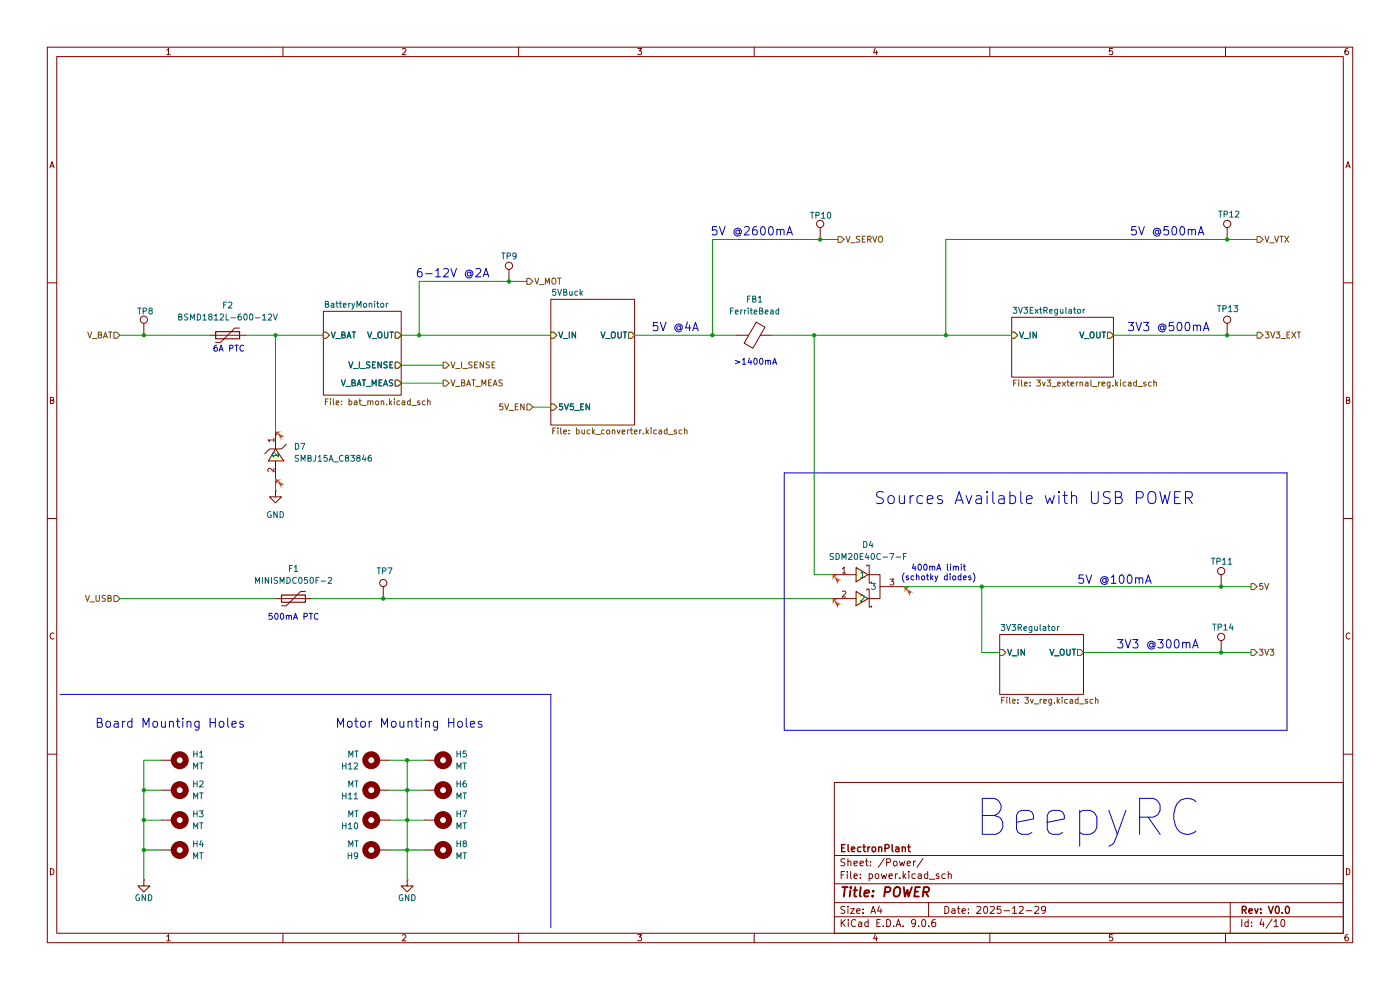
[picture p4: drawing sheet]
(kicad_sch
 (version 20250114)
 (generator "eeschema")
 (generator_version "9.0")
 (paper "A4")
 (title_block
  (title "POWER")
  (date "2025-12-29")
  (rev "V0.0")
  (company "ElectronPlant"))
 (lib_symbols
  (symbol "beepyRc_symbols:FerriteBead"
   (pin_numbers (hide yes))
   (pin_names
    (offset 0)) (exclude_from_sim no) (in_bom yes) (on_board yes)
   (property "Reference" "FB" (at -3.81 0.635 90) (effects (font (size 1.27 1.27))))
   (property "Value" "FerriteBead" (at 3.81 0 90) (effects (font (size 1.27 1.27))))
   (property "Footprint" "" (at -1.778 0 90) (effects (font (size 1.27 1.27)) (hide yes)))
   (property "Datasheet" "~" (at 0 0 0) (effects (font (size 1.27 1.27)) (hide yes)))
   (property "Description" "Ferrite bead" (at 0 0 0) (effects (font (size 1.27 1.27)) (hide yes)))
   (symbol "FerriteBead_0_1"
    (polyline (pts (xy -2.7686 0.4064) (xy -1.7018 2.2606) (xy 2.7686 -0.3048) (xy 1.6764 -2.159) (xy -2.7686 0.4064)) (stroke (width 0) (type default)) (fill (type none)))
    (polyline (pts (xy 0 1.27) (xy 0 1.2954)) (stroke (width 0) (type default)) (fill (type none)))
    (polyline (pts (xy 0 -1.27) (xy 0 -1.2192)) (stroke (width 0) (type default)) (fill (type none))))
   (symbol "FerriteBead_1_1"
    (pin passive line (at 0 3.81 270) (length 2.54) (name "~" (effects (font (size 1.27 1.27)))) (number "1" (effects (font (size 1.27 1.27)))))
    (pin passive line (at 0 -3.81 90) (length 2.54) (name "~" (effects (font (size 1.27 1.27)))) (number "2" (effects (font (size 1.27 1.27))))))
   (embedded_fonts no))
  (symbol "beepyRc_symbols:GND"
   (power)
   (pin_numbers (hide yes))
   (pin_names
    (offset 0) (hide yes)) (exclude_from_sim no) (in_bom yes) (on_board yes)
   (property "Reference" "#PWR" (at 0 -6.35 0) (effects (font (size 1.27 1.27)) (hide yes)))
   (property "Value" "GND" (at 0 -3.81 0) (effects (font (size 1.27 1.27))))
   (property "Footprint" "" (at 0 0 0) (effects (font (size 1.27 1.27)) (hide yes)))
   (property "Datasheet" "" (at 0 0 0) (effects (font (size 1.27 1.27)) (hide yes)))
   (property "Description" "Power symbol creates a global label with name \"GND\" , ground" (at 0 0 0) (effects (font (size 1.27 1.27)) (hide yes)))
   (symbol "GND_0_1"
    (polyline (pts (xy 0 0) (xy 0 -1.27) (xy 1.27 -1.27) (xy 0 -2.54) (xy -1.27 -1.27) (xy 0 -1.27)) (stroke (width 0) (type default)) (fill (type none))))
   (symbol "GND_1_1"
    (pin power_in line (at 0 0 270) (length 0) (name "~" (effects (font (size 1.27 1.27)))) (number "1" (effects (font (size 1.27 1.27))))))
   (embedded_fonts no))
  (symbol "beepyRc_symbols:MountingHole_Pad"
   (pin_numbers (hide yes))
   (pin_names
    (offset 1.016) (hide yes)) (exclude_from_sim no) (in_bom no) (on_board yes)
   (property "Reference" "H" (at 0 6.35 0) (effects (font (size 1.27 1.27))))
   (property "Value" "MountingHole_Pad" (at 0 4.445 0) (effects (font (size 1.27 1.27))))
   (property "Footprint" "" (at 0 0 0) (effects (font (size 1.27 1.27)) (hide yes)))
   (property "Datasheet" "~" (at 0 0 0) (effects (font (size 1.27 1.27)) (hide yes)))
   (property "Description" "Mounting Hole with connection" (at 0 0 0) (effects (font (size 1.27 1.27)) (hide yes)))
   (symbol "MountingHole_Pad_0_1"
    (circle (center 0 1.27) (radius 1.27) (stroke (width 1.27) (type default)) (fill (type none))))
   (symbol "MountingHole_Pad_1_1"
    (pin input line (at 0 -2.54 90) (length 2.54) (name "1" (effects (font (size 1.27 1.27)))) (number "1" (effects (font (size 1.27 1.27))))))
   (embedded_fonts no))
  (symbol "beepyRc_symbols:Polyfuse"
   (pin_numbers (hide yes))
   (pin_names
    (offset 0)) (exclude_from_sim no) (in_bom yes) (on_board yes)
   (property "Reference" "F" (at -2.54 0 90) (effects (font (size 1.27 1.27))))
   (property "Value" "Polyfuse" (at 2.54 0 90) (effects (font (size 1.27 1.27))))
   (property "Footprint" "" (at 1.27 -5.08 0) (effects (font (size 1.27 1.27)) (justify left) (hide yes)))
   (property "Datasheet" "~" (at 0 0 0) (effects (font (size 1.27 1.27)) (hide yes)))
   (property "Description" "Resettable fuse, polymeric positive temperature coefficient" (at 0 0 0) (effects (font (size 1.27 1.27)) (hide yes)))
   (symbol "Polyfuse_0_1"
    (polyline (pts (xy -1.524 2.54) (xy -1.524 1.524) (xy 1.524 -1.524) (xy 1.524 -2.54)) (stroke (width 0) (type default)) (fill (type none)))
    (rectangle (start -0.762 2.54) (end 0.762 -2.54) (stroke (width 0.254) (type default)) (fill (type none)))
    (polyline (pts (xy 0 2.54) (xy 0 -2.54)) (stroke (width 0) (type default)) (fill (type none))))
   (symbol "Polyfuse_1_1"
    (pin passive line (at 0 3.81 270) (length 1.27) (name "~" (effects (font (size 1.27 1.27)))) (number "1" (effects (font (size 1.27 1.27)))))
    (pin passive line (at 0 -3.81 90) (length 1.27) (name "~" (effects (font (size 1.27 1.27)))) (number "2" (effects (font (size 1.27 1.27))))))
   (embedded_fonts no))
  (symbol "beepyRc_symbols:SDM20E40C-7-F" (exclude_from_sim no) (in_bom yes) (on_board yes)
   (property "Reference" "D" (at 0 7.62 0) (effects (font (size 1.27 1.27))))
   (property "Value" "SDM20E40C-7-F" (at 0 -7.62 0) (effects (font (size 1.27 1.27))))
   (property "Footprint" "lscs:SOT-23-3_L2.9-W1.6-P1.90-LS2.8-BR" (at 0 -10.16 0) (effects (font (size 1.27 1.27)) (hide yes)))
   (property "Datasheet" "https://lcsc.com/product-detail/Schottky-Barrier-Diodes-SBD_DIODES_SDM20E40C-7-F_SDM20E40C-7-F_C139437.html" (at 0 -12.7 0) (effects (font (size 1.27 1.27)) (hide yes)))
   (property "Description" "" (at 0 0 0) (effects (font (size 1.27 1.27)) (hide yes)))
   (property "LCSC Part" "C139437" (at 0 -15.24 0) (effects (font (size 1.27 1.27)) (hide yes)))
   (symbol "SDM20E40C-7-F_0_1"
    (polyline (pts (xy -0.76 4.06) (xy -0.76 4.32) (xy -0.25 4.32) (xy -0.25 0.51) (xy 0.25 0.51) (xy 0.25 0.76)) (stroke (width 0) (type default)) (fill (type none)))
    (polyline (pts (xy -0.76 -1.02) (xy -0.76 -0.76) (xy -0.25 -0.76) (xy -0.25 -4.57) (xy 0.25 -4.57) (xy 0.25 -4.32)) (stroke (width 0) (type default)) (fill (type none)))
    (polyline (pts (xy 0 -2.54) (xy -2.54 -2.54) (xy -2.54 2.54) (xy 0 2.54)) (stroke (width 0) (type default)) (fill (type none)))
    (polyline (pts (xy 2.54 4.06) (xy 0 2.54) (xy 2.54 1.02) (xy 2.54 4.06)) (stroke (width 0) (type default)) (fill (type background)))
    (polyline (pts (xy 2.54 -1.02) (xy 0 -2.54) (xy 2.54 -4.06) (xy 2.54 -1.02)) (stroke (width 0) (type default)) (fill (type background)))
    (pin unspecified line (at -7.62 0 0) (length 5.08) (name "3" (effects (font (size 1.27 1.27)))) (number "3" (effects (font (size 1.27 1.27)))))
    (pin unspecified line (at 7.62 2.54 180) (length 5.08) (name "2" (effects (font (size 1.27 1.27)))) (number "2" (effects (font (size 1.27 1.27)))))
    (pin unspecified line (at 7.62 -2.54 180) (length 5.08) (name "1" (effects (font (size 1.27 1.27)))) (number "1" (effects (font (size 1.27 1.27))))))
   (embedded_fonts no))
  (symbol "beepyRc_symbols:SMBJ15A_C83846" (exclude_from_sim no) (in_bom yes) (on_board yes)
   (property "Reference" "D" (at 0 5.08 0) (effects (font (size 1.27 1.27))))
   (property "Value" "SMBJ15A_C83846" (at 0 -5.08 0) (effects (font (size 1.27 1.27))))
   (property "Footprint" "lscs:SMB_L4.6-W3.6-LS5.3-RD" (at 0 -7.62 0) (effects (font (size 1.27 1.27)) (hide yes)))
   (property "Datasheet" "https://lcsc.com/product-detail/Others_Littelfuse_SMBJ15A_Littelfuse-SMBJ15A_C83846.html" (at 0 -10.16 0) (effects (font (size 1.27 1.27)) (hide yes)))
   (property "Description" "" (at 0 0 0) (effects (font (size 1.27 1.27)) (hide yes)))
   (property "LCSC Part" "C83846" (at 0 -12.7 0) (effects (font (size 1.27 1.27)) (hide yes)))
   (symbol "SMBJ15A_C83846_0_1"
    (polyline (pts (xy -2.29 2.29) (xy -1.27 1.27) (xy -1.27 -1.27) (xy -0.25 -2.29)) (stroke (width 0) (type default)) (fill (type none)))
    (polyline (pts (xy 1.27 -1.52) (xy -1.27 0) (xy 1.27 1.78) (xy 1.27 -1.52)) (stroke (width 0) (type default)) (fill (type background)))
    (pin unspecified line (at -5.08 0 0) (length 3.81) (name "1" (effects (font (size 1.27 1.27)))) (number "1" (effects (font (size 1.27 1.27)))))
    (pin unspecified line (at 5.08 0 180) (length 3.81) (name "2" (effects (font (size 1.27 1.27)))) (number "2" (effects (font (size 1.27 1.27))))))
   (embedded_fonts no))
  (symbol "beepyRc_symbols:TestPoint"
   (pin_numbers (hide yes))
   (pin_names
    (offset 0.762) (hide yes)) (exclude_from_sim no) (in_bom yes) (on_board yes)
   (property "Reference" "TP" (at 0 6.858 0) (effects (font (size 1.27 1.27))))
   (property "Value" "TestPoint" (at 0 5.08 0) (effects (font (size 1.27 1.27))))
   (property "Footprint" "" (at 5.08 0 0) (effects (font (size 1.27 1.27)) (hide yes)))
   (property "Datasheet" "~" (at 5.08 0 0) (effects (font (size 1.27 1.27)) (hide yes)))
   (property "Description" "test point" (at 0 0 0) (effects (font (size 1.27 1.27)) (hide yes)))
   (symbol "TestPoint_0_1"
    (circle (center 0 3.302) (radius 0.762) (stroke (width 0) (type default)) (fill (type none))))
   (symbol "TestPoint_1_1"
    (pin passive line (at 0 0 90) (length 2.54) (name "1" (effects (font (size 1.27 1.27)))) (number "1" (effects (font (size 1.27 1.27))))))
   (embedded_fonts no)))
 (text "400mA limit\n(schotky diodes)"
  (exclude_from_sim no)
  (at 199.136 121.666 0)
  (effects (font (size 1.27 1.27))))
 (text "6A PTC"
  (exclude_from_sim no)
  (at 48.514 74.168 0)
  (effects (font (size 1.27 1.27))))
 (text "5V @2600mA"
  (exclude_from_sim no)
  (at 159.512 49.276 0)
  (effects (font (size 1.778 1.778))))
 (text "3V3 @500mA"
  (exclude_from_sim no)
  (at 247.904 69.596 0)
  (effects (font (size 1.778 1.778))))
 (text "Sources Available with USB POWER"
  (exclude_from_sim no)
  (at 219.456 105.918 0)
  (effects (font (size 2.54 2.54))))
 (text "5V @100mA"
  (exclude_from_sim no)
  (at 236.474 123.19 0)
  (effects (font (size 1.778 1.778))))
 (text "3V3 @300mA"
  (exclude_from_sim no)
  (at 245.618 136.906 0)
  (effects (font (size 1.778 1.778))))
 (text "500mA PTC"
  (exclude_from_sim no)
  (at 62.23 131.064 0)
  (effects (font (size 1.27 1.27))))
 (text "5V @4A"
  (exclude_from_sim no)
  (at 143.256 69.596 0)
  (effects (font (size 1.778 1.778))))
 (text "Motor Mounting Holes"
  (exclude_from_sim no)
  (at 86.868 153.67 0)
  (effects (font (size 1.905 1.905))))
 (text "6-12V @2A"
  (exclude_from_sim no)
  (at 96.012 58.166 0)
  (effects (font (size 1.778 1.778))))
 (text ">1400mA"
  (exclude_from_sim no)
  (at 160.274 76.962 0)
  (effects (font (size 1.27 1.27))))
 (text "BeepyRC"
  (exclude_from_sim no)
  (at 230.886 173.736 0)
  (effects (font (size 7.62 7.62))))
 (text "Board Mounting Holes"
  (exclude_from_sim no)
  (at 36.068 153.67 0)
  (effects (font (size 1.905 1.905))))
 (text "5V @500mA"
  (exclude_from_sim no)
  (at 247.65 49.276 0)
  (effects (font (size 1.778 1.778))))
 (junction
  (at 86.36 161.29)
  (diameter 0)
  (color 0 0 0 0))
 (junction
  (at 259.08 124.46)
  (diameter 0)
  (color 0 0 0 0))
 (junction
  (at 30.48 180.34)
  (diameter 0)
  (color 0 0 0 0))
 (junction
  (at 58.42 71.12)
  (diameter 0)
  (color 0 0 0 0))
 (junction
  (at 260.35 71.12)
  (diameter 0)
  (color 0 0 0 0))
 (junction
  (at 30.48 173.99)
  (diameter 0)
  (color 0 0 0 0))
 (junction
  (at 86.36 167.64)
  (diameter 0)
  (color 0 0 0 0))
 (junction
  (at 30.48 167.64)
  (diameter 0)
  (color 0 0 0 0))
 (junction
  (at 151.13 71.12)
  (diameter 0)
  (color 0 0 0 0))
 (junction
  (at 173.99 50.8)
  (diameter 0)
  (color 0 0 0 0))
 (junction
  (at 107.95 59.69)
  (diameter 0)
  (color 0 0 0 0))
 (junction
  (at 81.28 127)
  (diameter 0)
  (color 0 0 0 0))
 (junction
  (at 86.36 180.34)
  (diameter 0)
  (color 0 0 0 0))
 (junction
  (at 88.9 71.12)
  (diameter 0)
  (color 0 0 0 0))
 (junction
  (at 208.28 124.46)
  (diameter 0)
  (color 0 0 0 0))
 (junction
  (at 260.35 50.8)
  (diameter 0)
  (color 0 0 0 0))
 (junction
  (at 259.08 138.43)
  (diameter 0)
  (color 0 0 0 0))
 (junction
  (at 30.48 71.12)
  (diameter 0)
  (color 0 0 0 0))
 (junction
  (at 200.66 71.12)
  (diameter 0)
  (color 0 0 0 0))
 (junction
  (at 172.72 71.12)
  (diameter 0)
  (color 0 0 0 0))
 (junction
  (at 86.36 173.99)
  (diameter 0)
  (color 0 0 0 0))
 (wire
  (pts (xy 86.36 161.29) (xy 86.36 167.64))
  (stroke (width 0) (type default)))
 (wire
  (pts (xy 30.48 167.64) (xy 34.29 167.64))
  (stroke (width 0) (type default)))
 (wire
  (pts (xy 88.9 59.69) (xy 88.9 71.12))
  (stroke (width 0) (type default)))
 (wire
  (pts (xy 113.03 86.36) (xy 116.84 86.36))
  (stroke (width 0) (type default)))
 (wire
  (pts (xy 66.04 127) (xy 81.28 127))
  (stroke (width 0) (type default)))
 (wire
  (pts (xy 82.55 167.64) (xy 86.36 167.64))
  (stroke (width 0) (type default)))
 (polyline
  (pts (xy 166.37 100.33) (xy 166.37 154.94))
  (stroke (width 0) (type default)))
 (wire
  (pts (xy 82.55 180.34) (xy 86.36 180.34))
  (stroke (width 0) (type default)))
 (wire
  (pts (xy 25.4 71.12) (xy 30.48 71.12))
  (stroke (width 0) (type default)))
 (wire
  (pts (xy 172.72 121.92) (xy 172.72 71.12))
  (stroke (width 0) (type default)))
 (wire
  (pts (xy 260.35 50.8) (xy 266.7 50.8))
  (stroke (width 0) (type default)))
 (wire
  (pts (xy 90.17 161.29) (xy 86.36 161.29))
  (stroke (width 0) (type default)))
 (wire
  (pts (xy 259.08 138.43) (xy 265.43 138.43))
  (stroke (width 0) (type default)))
 (wire
  (pts (xy 86.36 180.34) (xy 90.17 180.34))
  (stroke (width 0) (type default)))
 (wire
  (pts (xy 88.9 59.69) (xy 107.95 59.69))
  (stroke (width 0) (type default)))
 (wire
  (pts (xy 58.42 71.12) (xy 68.58 71.12))
  (stroke (width 0) (type default)))
 (wire
  (pts (xy 82.55 173.99) (xy 86.36 173.99))
  (stroke (width 0) (type default)))
 (wire
  (pts (xy 88.9 71.12) (xy 116.84 71.12))
  (stroke (width 0) (type default)))
 (polyline
  (pts (xy 12.7 147.32) (xy 116.84 147.32))
  (stroke (width 0) (type default)))
 (wire
  (pts (xy 172.72 121.92) (xy 176.53 121.92))
  (stroke (width 0) (type default)))
 (wire
  (pts (xy 208.28 124.46) (xy 208.28 138.43))
  (stroke (width 0) (type default)))
 (wire
  (pts (xy 85.09 81.28) (xy 93.98 81.28))
  (stroke (width 0) (type default)))
 (wire
  (pts (xy 200.66 50.8) (xy 260.35 50.8))
  (stroke (width 0) (type default)))
 (wire
  (pts (xy 229.87 138.43) (xy 259.08 138.43))
  (stroke (width 0) (type default)))
 (wire
  (pts (xy 86.36 173.99) (xy 86.36 180.34))
  (stroke (width 0) (type default)))
 (wire
  (pts (xy 151.13 50.8) (xy 151.13 71.12))
  (stroke (width 0) (type default)))
 (wire
  (pts (xy 208.28 124.46) (xy 259.08 124.46))
  (stroke (width 0) (type default)))
 (wire
  (pts (xy 86.36 167.64) (xy 90.17 167.64))
  (stroke (width 0) (type default)))
 (polyline
  (pts (xy 166.37 100.33) (xy 273.05 100.33))
  (stroke (width 0) (type default)))
 (wire
  (pts (xy 30.48 161.29) (xy 30.48 167.64))
  (stroke (width 0) (type default)))
 (wire
  (pts (xy 134.62 71.12) (xy 151.13 71.12))
  (stroke (width 0) (type default)))
 (wire
  (pts (xy 260.35 71.12) (xy 266.7 71.12))
  (stroke (width 0) (type default)))
 (wire
  (pts (xy 86.36 167.64) (xy 86.36 173.99))
  (stroke (width 0) (type default)))
 (wire
  (pts (xy 236.22 71.12) (xy 260.35 71.12))
  (stroke (width 0) (type default)))
 (wire
  (pts (xy 30.48 180.34) (xy 34.29 180.34))
  (stroke (width 0) (type default)))
 (wire
  (pts (xy 30.48 173.99) (xy 30.48 180.34))
  (stroke (width 0) (type default)))
 (wire
  (pts (xy 151.13 71.12) (xy 156.21 71.12))
  (stroke (width 0) (type default)))
 (wire
  (pts (xy 30.48 180.34) (xy 30.48 186.69))
  (stroke (width 0) (type default)))
 (polyline
  (pts (xy 116.84 147.32) (xy 116.84 196.85))
  (stroke (width 0) (type default)))
 (wire
  (pts (xy 200.66 71.12) (xy 200.66 50.8))
  (stroke (width 0) (type default)))
 (wire
  (pts (xy 30.48 173.99) (xy 34.29 173.99))
  (stroke (width 0) (type default)))
 (wire
  (pts (xy 81.28 127) (xy 176.53 127))
  (stroke (width 0) (type default)))
 (polyline
  (pts (xy 273.05 100.33) (xy 273.05 154.94))
  (stroke (width 0) (type default)))
 (wire
  (pts (xy 86.36 180.34) (xy 86.36 186.69))
  (stroke (width 0) (type default)))
 (wire
  (pts (xy 82.55 161.29) (xy 86.36 161.29))
  (stroke (width 0) (type default)))
 (wire
  (pts (xy 259.08 124.46) (xy 265.43 124.46))
  (stroke (width 0) (type default)))
 (wire
  (pts (xy 52.07 71.12) (xy 58.42 71.12))
  (stroke (width 0) (type default)))
 (wire
  (pts (xy 208.28 138.43) (xy 212.09 138.43))
  (stroke (width 0) (type default)))
 (wire
  (pts (xy 151.13 50.8) (xy 173.99 50.8))
  (stroke (width 0) (type default)))
 (wire
  (pts (xy 30.48 167.64) (xy 30.48 173.99))
  (stroke (width 0) (type default)))
 (wire
  (pts (xy 85.09 71.12) (xy 88.9 71.12))
  (stroke (width 0) (type default)))
 (wire
  (pts (xy 172.72 71.12) (xy 200.66 71.12))
  (stroke (width 0) (type default)))
 (polyline
  (pts (xy 273.05 154.94) (xy 166.37 154.94))
  (stroke (width 0) (type default)))
 (wire
  (pts (xy 25.4 127) (xy 58.42 127))
  (stroke (width 0) (type default)))
 (wire
  (pts (xy 163.83 71.12) (xy 172.72 71.12))
  (stroke (width 0) (type default)))
 (wire
  (pts (xy 107.95 59.69) (xy 111.76 59.69))
  (stroke (width 0) (type default)))
 (wire
  (pts (xy 30.48 71.12) (xy 44.45 71.12))
  (stroke (width 0) (type default)))
 (wire
  (pts (xy 85.09 77.47) (xy 93.98 77.47))
  (stroke (width 0) (type default)))
 (wire
  (pts (xy 58.42 71.12) (xy 58.42 91.44))
  (stroke (width 0) (type default)))
 (wire
  (pts (xy 86.36 173.99) (xy 90.17 173.99))
  (stroke (width 0) (type default)))
 (wire
  (pts (xy 34.29 161.29) (xy 30.48 161.29))
  (stroke (width 0) (type default)))
 (wire
  (pts (xy 58.42 101.6) (xy 58.42 104.14))
  (stroke (width 0) (type default)))
 (wire
  (pts (xy 173.99 50.8) (xy 177.8 50.8))
  (stroke (width 0) (type default)))
 (wire
  (pts (xy 200.66 71.12) (xy 214.63 71.12))
  (stroke (width 0) (type default)))
 (wire
  (pts (xy 191.77 124.46) (xy 208.28 124.46))
  (stroke (width 0) (type default)))
 (hierarchical_label "V_I_SENSE"
  (shape output)
  (at 93.98 77.47 0)
  (effects (font (size 1.27 1.27)) (justify left)))
 (hierarchical_label "V_BAT_MEAS"
  (shape output)
  (at 93.98 81.28 0)
  (effects (font (size 1.27 1.27)) (justify left)))
 (hierarchical_label "3V3"
  (shape output)
  (at 265.43 138.43 0)
  (effects (font (size 1.27 1.27)) (justify left)))
 (hierarchical_label "V_BAT"
  (shape input)
  (at 25.4 71.12 180)
  (effects (font (size 1.27 1.27)) (justify right)))
 (hierarchical_label "3V3_EXT"
  (shape output)
  (at 266.7 71.12 0)
  (effects (font (size 1.27 1.27)) (justify left)))
 (hierarchical_label "V_MOT"
  (shape output)
  (at 111.76 59.69 0)
  (effects (font (size 1.27 1.27)) (justify left)))
 (hierarchical_label "V_VTX"
  (shape output)
  (at 266.7 50.8 0)
  (effects (font (size 1.27 1.27)) (justify left)))
 (hierarchical_label "5V"
  (shape output)
  (at 265.43 124.46 0)
  (effects (font (size 1.27 1.27)) (justify left)))
 (hierarchical_label "5V_EN"
  (shape input)
  (at 113.03 86.36 180)
  (effects (font (size 1.27 1.27)) (justify right)))
 (hierarchical_label "V_USB"
  (shape input)
  (at 25.4 127 180)
  (effects (font (size 1.27 1.27)) (justify right)))
 (hierarchical_label "V_SERVO"
  (shape output)
  (at 177.8 50.8 0)
  (effects (font (size 1.27 1.27)) (justify left)))
 (symbol
  (lib_id "beepyRc_symbols:GND")
  (at 58.42 104.14 0)
  (unit 1)
  (exclude_from_sim no)
  (in_bom yes)
  (on_board yes)
  (dnp no)
  (fields_autoplaced yes)
  (property "Reference" "#PWR076" (at 58.42 110.49 0) (effects (font (size 1.27 1.27)) (hide yes)))
  (property "Value" "GND" (at 58.42 109.22 0) (effects (font (size 1.27 1.27))))
  (property "Footprint" "" (at 58.42 104.14 0) (effects (font (size 1.27 1.27)) (hide yes)))
  (property "Datasheet" "" (at 58.42 104.14 0) (effects (font (size 1.27 1.27)) (hide yes)))
  (property "Description" "Power symbol creates a global label with name \"GND\" , ground" (at 58.42 104.14 0) (effects (font (size 1.27 1.27)) (hide yes)))
  (pin "1"))
 (symbol
  (lib_id "beepyRc_symbols:TestPoint")
  (at 30.48 71.12 0)
  (unit 1)
  (exclude_from_sim no)
  (in_bom yes)
  (on_board yes)
  (dnp no)
  (property "Reference" "TP8" (at 28.956 66.04 0) (effects (font (size 1.27 1.27)) (justify left)))
  (property "Value" "TestPoint" (at 33.02 69.0879 0) (effects (font (size 1.27 1.27)) (justify left) (hide yes)))
  (property "Footprint" "TestPoint:TestPoint_Pad_D1.0mm" (at 35.56 71.12 0) (effects (font (size 1.27 1.27)) (hide yes)))
  (property "Datasheet" "~" (at 35.56 71.12 0) (effects (font (size 1.27 1.27)) (hide yes)))
  (property "Description" "test point" (at 30.48 71.12 0) (effects (font (size 1.27 1.27)) (hide yes)))
  (property "Sim.Device" "" (at 30.48 71.12 0) (effects (font (size 1.27 1.27)) (hide yes)))
  (property "Sim.Type" "" (at 30.48 71.12 0) (effects (font (size 1.27 1.27)) (hide yes)))
  (pin "1"))
 (symbol
  (lib_id "beepyRc_symbols:MountingHole_Pad")
  (at 80.01 173.99 90)
  (unit 1)
  (exclude_from_sim no)
  (in_bom no)
  (on_board yes)
  (dnp no)
  (fields_autoplaced yes)
  (property "Reference" "H10" (at 76.2 175.2601 90) (effects (font (size 1.27 1.27)) (justify left)))
  (property "Value" "MT" (at 76.2 172.7201 90) (effects (font (size 1.27 1.27)) (justify left)))
  (property "Footprint" "MountingHole:MountingHole_3mm_Pad_TopBottom" (at 80.01 173.99 0) (effects (font (size 1.27 1.27)) (hide yes)))
  (property "Datasheet" "~" (at 80.01 173.99 0) (effects (font (size 1.27 1.27)) (hide yes)))
  (property "Description" "Mounting Hole with connection" (at 80.01 173.99 0) (effects (font (size 1.27 1.27)) (hide yes)))
  (property "Sim.Device" "" (at 80.01 173.99 90) (effects (font (size 1.27 1.27)) (hide yes)))
  (property "Sim.Type" "" (at 80.01 173.99 90) (effects (font (size 1.27 1.27)) (hide yes)))
  (pin "1"))
 (symbol
  (lib_id "beepyRc_symbols:TestPoint")
  (at 260.35 71.12 0)
  (unit 1)
  (exclude_from_sim no)
  (in_bom yes)
  (on_board yes)
  (dnp no)
  (property "Reference" "TP13" (at 258.064 65.532 0) (effects (font (size 1.27 1.27)) (justify left)))
  (property "Value" "TestPoint" (at 262.89 69.0879 0) (effects (font (size 1.27 1.27)) (justify left) (hide yes)))
  (property "Footprint" "TestPoint:TestPoint_Pad_D1.0mm" (at 265.43 71.12 0) (effects (font (size 1.27 1.27)) (hide yes)))
  (property "Datasheet" "~" (at 265.43 71.12 0) (effects (font (size 1.27 1.27)) (hide yes)))
  (property "Description" "test point" (at 260.35 71.12 0) (effects (font (size 1.27 1.27)) (hide yes)))
  (property "Sim.Device" "" (at 260.35 71.12 0) (effects (font (size 1.27 1.27)) (hide yes)))
  (property "Sim.Type" "" (at 260.35 71.12 0) (effects (font (size 1.27 1.27)) (hide yes)))
  (pin "1"))
 (symbol
  (lib_id "beepyRc_symbols:SDM20E40C-7-F")
  (at 184.15 124.46 180)
  (unit 1)
  (exclude_from_sim no)
  (in_bom yes)
  (on_board yes)
  (dnp no)
  (fields_autoplaced yes)
  (property "Reference" "D4" (at 184.15 115.57 0) (effects (font (size 1.27 1.27))))
  (property "Value" "SDM20E40C-7-F" (at 184.15 118.11 0) (effects (font (size 1.27 1.27))))
  (property "Footprint" "lscs:SOT-23-3_L2.9-W1.6-P1.90-LS2.8-BR" (at 184.15 114.3 0) (effects (font (size 1.27 1.27)) (hide yes)))
  (property "Datasheet" "https://lcsc.com/product-detail/Schottky-Barrier-Diodes-SBD_DIODES_SDM20E40C-7-F_SDM20E40C-7-F_C139437.html" (at 184.15 111.76 0) (effects (font (size 1.27 1.27)) (hide yes)))
  (property "Description" "" (at 184.15 124.46 0) (effects (font (size 1.27 1.27)) (hide yes)))
  (property "LCSC Part" "C139437" (at 184.15 109.22 0) (effects (font (size 1.27 1.27)) (hide yes)))
  (property "Sim.Device" "" (at 184.15 124.46 0) (effects (font (size 1.27 1.27)) (hide yes)))
  (property "Sim.Type" "" (at 184.15 124.46 0) (effects (font (size 1.27 1.27)) (hide yes)))
  (pin "2")
  (pin "1")
  (pin "3"))
 (symbol
  (lib_id "beepyRc_symbols:GND")
  (at 86.36 186.69 0)
  (unit 1)
  (exclude_from_sim no)
  (in_bom yes)
  (on_board yes)
  (dnp no)
  (property "Reference" "#PWR0124" (at 86.36 193.04 0) (effects (font (size 1.27 1.27)) (hide yes)))
  (property "Value" "GND" (at 86.36 190.5 0) (effects (font (size 1.27 1.27))))
  (property "Footprint" "" (at 86.36 186.69 0) (effects (font (size 1.27 1.27)) (hide yes)))
  (property "Datasheet" "" (at 86.36 186.69 0) (effects (font (size 1.27 1.27)) (hide yes)))
  (property "Description" "Power symbol creates a global label with name \"GND\" , ground" (at 86.36 186.69 0) (effects (font (size 1.27 1.27)) (hide yes)))
  (pin "1"))
 (symbol
  (lib_id "beepyRc_symbols:TestPoint")
  (at 81.28 127 0)
  (unit 1)
  (exclude_from_sim no)
  (in_bom yes)
  (on_board yes)
  (dnp no)
  (property "Reference" "TP7" (at 79.756 121.158 0) (effects (font (size 1.27 1.27)) (justify left)))
  (property "Value" "TestPoint" (at 83.82 124.9679 0) (effects (font (size 1.27 1.27)) (justify left) (hide yes)))
  (property "Footprint" "TestPoint:TestPoint_Pad_D1.0mm" (at 86.36 127 0) (effects (font (size 1.27 1.27)) (hide yes)))
  (property "Datasheet" "~" (at 86.36 127 0) (effects (font (size 1.27 1.27)) (hide yes)))
  (property "Description" "test point" (at 81.28 127 0) (effects (font (size 1.27 1.27)) (hide yes)))
  (property "Sim.Device" "" (at 81.28 127 0) (effects (font (size 1.27 1.27)) (hide yes)))
  (property "Sim.Type" "" (at 81.28 127 0) (effects (font (size 1.27 1.27)) (hide yes)))
  (pin "1"))
 (symbol
  (lib_id "beepyRc_symbols:TestPoint")
  (at 259.08 138.43 0)
  (unit 1)
  (exclude_from_sim no)
  (in_bom yes)
  (on_board yes)
  (dnp no)
  (property "Reference" "TP14" (at 257.048 133.096 0) (effects (font (size 1.27 1.27)) (justify left)))
  (property "Value" "TestPoint" (at 257.302 133.096 0) (effects (font (size 1.27 1.27)) (justify left) (hide yes)))
  (property "Footprint" "TestPoint:TestPoint_Pad_D1.0mm" (at 264.16 138.43 0) (effects (font (size 1.27 1.27)) (hide yes)))
  (property "Datasheet" "~" (at 264.16 138.43 0) (effects (font (size 1.27 1.27)) (hide yes)))
  (property "Description" "test point" (at 259.08 138.43 0) (effects (font (size 1.27 1.27)) (hide yes)))
  (property "Sim.Device" "" (at 259.08 138.43 0) (effects (font (size 1.27 1.27)) (hide yes)))
  (property "Sim.Type" "" (at 259.08 138.43 0) (effects (font (size 1.27 1.27)) (hide yes)))
  (pin "1"))
 (symbol
  (lib_id "beepyRc_symbols:Polyfuse")
  (at 62.23 127 90)
  (unit 1)
  (exclude_from_sim no)
  (in_bom yes)
  (on_board yes)
  (dnp no)
  (fields_autoplaced yes)
  (property "Reference" "F1" (at 62.23 120.65 90) (effects (font (size 1.27 1.27))))
  (property "Value" "MINISMDC050F-2" (at 62.23 123.19 90) (effects (font (size 1.27 1.27))))
  (property "Footprint" "Fuse:Fuse_1812_4532Metric_Pad1.30x3.40mm_HandSolder" (at 67.31 125.73 0) (effects (font (size 1.27 1.27)) (justify left) (hide yes)))
  (property "Datasheet" "~" (at 62.23 127 0) (effects (font (size 1.27 1.27)) (hide yes)))
  (property "Description" "Resettable fuse, polymeric positive temperature coefficient" (at 62.23 127 0) (effects (font (size 1.27 1.27)) (hide yes)))
  (property "Sim.Device" "" (at 62.23 127 90) (effects (font (size 1.27 1.27)) (hide yes)))
  (property "Sim.Type" "" (at 62.23 127 90) (effects (font (size 1.27 1.27)) (hide yes)))
  (pin "2")
  (pin "1"))
 (symbol
  (lib_id "beepyRc_symbols:MountingHole_Pad")
  (at 80.01 167.64 90)
  (unit 1)
  (exclude_from_sim no)
  (in_bom no)
  (on_board yes)
  (dnp no)
  (fields_autoplaced yes)
  (property "Reference" "H11" (at 76.2 168.9101 90) (effects (font (size 1.27 1.27)) (justify left)))
  (property "Value" "MT" (at 76.2 166.3701 90) (effects (font (size 1.27 1.27)) (justify left)))
  (property "Footprint" "MountingHole:MountingHole_3mm_Pad_TopBottom" (at 80.01 167.64 0) (effects (font (size 1.27 1.27)) (hide yes)))
  (property "Datasheet" "~" (at 80.01 167.64 0) (effects (font (size 1.27 1.27)) (hide yes)))
  (property "Description" "Mounting Hole with connection" (at 80.01 167.64 0) (effects (font (size 1.27 1.27)) (hide yes)))
  (property "Sim.Device" "" (at 80.01 167.64 90) (effects (font (size 1.27 1.27)) (hide yes)))
  (property "Sim.Type" "" (at 80.01 167.64 90) (effects (font (size 1.27 1.27)) (hide yes)))
  (pin "1"))
 (symbol
  (lib_id "beepyRc_symbols:MountingHole_Pad")
  (at 36.83 167.64 270)
  (unit 1)
  (exclude_from_sim no)
  (in_bom no)
  (on_board yes)
  (dnp no)
  (fields_autoplaced yes)
  (property "Reference" "H2" (at 40.64 166.3699 90) (effects (font (size 1.27 1.27)) (justify left)))
  (property "Value" "MT" (at 40.64 168.9099 90) (effects (font (size 1.27 1.27)) (justify left)))
  (property "Footprint" "MountingHole:MountingHole_4.3mm_M4_DIN965_Pad_TopBottom" (at 36.83 167.64 0) (effects (font (size 1.27 1.27)) (hide yes)))
  (property "Datasheet" "~" (at 36.83 167.64 0) (effects (font (size 1.27 1.27)) (hide yes)))
  (property "Description" "Mounting Hole with connection" (at 36.83 167.64 0) (effects (font (size 1.27 1.27)) (hide yes)))
  (property "Sim.Device" "" (at 36.83 167.64 90) (effects (font (size 1.27 1.27)) (hide yes)))
  (property "Sim.Type" "" (at 36.83 167.64 90) (effects (font (size 1.27 1.27)) (hide yes)))
  (pin "1"))
 (symbol
  (lib_id "beepyRc_symbols:FerriteBead")
  (at 160.02 71.12 270)
  (unit 1)
  (exclude_from_sim no)
  (in_bom yes)
  (on_board yes)
  (dnp no)
  (fields_autoplaced yes)
  (property "Reference" "FB1" (at 160.0708 63.5 90) (effects (font (size 1.27 1.27))))
  (property "Value" "FerriteBead" (at 160.0708 66.04 90) (effects (font (size 1.27 1.27))))
  (property "Footprint" "Resistor_SMD:R_0603_1608Metric_Pad0.98x0.95mm_HandSolder" (at 160.02 69.342 90) (effects (font (size 1.27 1.27)) (hide yes)))
  (property "Datasheet" "~" (at 160.02 71.12 0) (effects (font (size 1.27 1.27)) (hide yes)))
  (property "Description" "Ferrite bead" (at 160.02 71.12 0) (effects (font (size 1.27 1.27)) (hide yes)))
  (property "Sim.Device" "" (at 160.02 71.12 90) (effects (font (size 1.27 1.27)) (hide yes)))
  (property "Sim.Type" "" (at 160.02 71.12 90) (effects (font (size 1.27 1.27)) (hide yes)))
  (pin "2")
  (pin "1"))
 (symbol
  (lib_id "beepyRc_symbols:GND")
  (at 30.48 186.69 0)
  (unit 1)
  (exclude_from_sim no)
  (in_bom yes)
  (on_board yes)
  (dnp no)
  (property "Reference" "#PWR092" (at 30.48 193.04 0) (effects (font (size 1.27 1.27)) (hide yes)))
  (property "Value" "GND" (at 30.48 190.5 0) (effects (font (size 1.27 1.27))))
  (property "Footprint" "" (at 30.48 186.69 0) (effects (font (size 1.27 1.27)) (hide yes)))
  (property "Datasheet" "" (at 30.48 186.69 0) (effects (font (size 1.27 1.27)) (hide yes)))
  (property "Description" "Power symbol creates a global label with name \"GND\" , ground" (at 30.48 186.69 0) (effects (font (size 1.27 1.27)) (hide yes)))
  (pin "1"))
 (symbol
  (lib_id "beepyRc_symbols:TestPoint")
  (at 259.08 124.46 0)
  (unit 1)
  (exclude_from_sim no)
  (in_bom yes)
  (on_board yes)
  (dnp no)
  (property "Reference" "TP11" (at 256.794 119.126 0) (effects (font (size 1.27 1.27)) (justify left)))
  (property "Value" "TestPoint" (at 261.62 122.4279 0) (effects (font (size 1.27 1.27)) (justify left) (hide yes)))
  (property "Footprint" "TestPoint:TestPoint_Pad_D1.0mm" (at 264.16 124.46 0) (effects (font (size 1.27 1.27)) (hide yes)))
  (property "Datasheet" "~" (at 264.16 124.46 0) (effects (font (size 1.27 1.27)) (hide yes)))
  (property "Description" "test point" (at 259.08 124.46 0) (effects (font (size 1.27 1.27)) (hide yes)))
  (property "Sim.Device" "" (at 259.08 124.46 0) (effects (font (size 1.27 1.27)) (hide yes)))
  (property "Sim.Type" "" (at 259.08 124.46 0) (effects (font (size 1.27 1.27)) (hide yes)))
  (pin "1"))
 (symbol
  (lib_id "beepyRc_symbols:MountingHole_Pad")
  (at 36.83 161.29 270)
  (unit 1)
  (exclude_from_sim no)
  (in_bom no)
  (on_board yes)
  (dnp no)
  (fields_autoplaced yes)
  (property "Reference" "H1" (at 40.64 160.0199 90) (effects (font (size 1.27 1.27)) (justify left)))
  (property "Value" "MT" (at 40.64 162.5599 90) (effects (font (size 1.27 1.27)) (justify left)))
  (property "Footprint" "MountingHole:MountingHole_4.3mm_M4_DIN965_Pad_TopBottom" (at 36.83 161.29 0) (effects (font (size 1.27 1.27)) (hide yes)))
  (property "Datasheet" "~" (at 36.83 161.29 0) (effects (font (size 1.27 1.27)) (hide yes)))
  (property "Description" "Mounting Hole with connection" (at 36.83 161.29 0) (effects (font (size 1.27 1.27)) (hide yes)))
  (property "Sim.Device" "" (at 36.83 161.29 90) (effects (font (size 1.27 1.27)) (hide yes)))
  (property "Sim.Type" "" (at 36.83 161.29 90) (effects (font (size 1.27 1.27)) (hide yes)))
  (pin "1"))
 (symbol
  (lib_id "beepyRc_symbols:MountingHole_Pad")
  (at 80.01 161.29 90)
  (unit 1)
  (exclude_from_sim no)
  (in_bom no)
  (on_board yes)
  (dnp no)
  (fields_autoplaced yes)
  (property "Reference" "H12" (at 76.2 162.5601 90) (effects (font (size 1.27 1.27)) (justify left)))
  (property "Value" "MT" (at 76.2 160.0201 90) (effects (font (size 1.27 1.27)) (justify left)))
  (property "Footprint" "MountingHole:MountingHole_3mm_Pad_TopBottom" (at 80.01 161.29 0) (effects (font (size 1.27 1.27)) (hide yes)))
  (property "Datasheet" "~" (at 80.01 161.29 0) (effects (font (size 1.27 1.27)) (hide yes)))
  (property "Description" "Mounting Hole with connection" (at 80.01 161.29 0) (effects (font (size 1.27 1.27)) (hide yes)))
  (property "Sim.Device" "" (at 80.01 161.29 90) (effects (font (size 1.27 1.27)) (hide yes)))
  (property "Sim.Type" "" (at 80.01 161.29 90) (effects (font (size 1.27 1.27)) (hide yes)))
  (pin "1"))
 (symbol
  (lib_id "beepyRc_symbols:MountingHole_Pad")
  (at 80.01 180.34 90)
  (unit 1)
  (exclude_from_sim no)
  (in_bom no)
  (on_board yes)
  (dnp no)
  (fields_autoplaced yes)
  (property "Reference" "H9" (at 76.2 181.6101 90) (effects (font (size 1.27 1.27)) (justify left)))
  (property "Value" "MT" (at 76.2 179.0701 90) (effects (font (size 1.27 1.27)) (justify left)))
  (property "Footprint" "MountingHole:MountingHole_3mm_Pad_TopBottom" (at 80.01 180.34 0) (effects (font (size 1.27 1.27)) (hide yes)))
  (property "Datasheet" "~" (at 80.01 180.34 0) (effects (font (size 1.27 1.27)) (hide yes)))
  (property "Description" "Mounting Hole with connection" (at 80.01 180.34 0) (effects (font (size 1.27 1.27)) (hide yes)))
  (property "Sim.Device" "" (at 80.01 180.34 90) (effects (font (size 1.27 1.27)) (hide yes)))
  (property "Sim.Type" "" (at 80.01 180.34 90) (effects (font (size 1.27 1.27)) (hide yes)))
  (pin "1"))
 (symbol
  (lib_id "beepyRc_symbols:MountingHole_Pad")
  (at 92.71 173.99 270)
  (unit 1)
  (exclude_from_sim no)
  (in_bom no)
  (on_board yes)
  (dnp no)
  (fields_autoplaced yes)
  (property "Reference" "H7" (at 96.52 172.7199 90) (effects (font (size 1.27 1.27)) (justify left)))
  (property "Value" "MT" (at 96.52 175.2599 90) (effects (font (size 1.27 1.27)) (justify left)))
  (property "Footprint" "MountingHole:MountingHole_3mm_Pad_TopBottom" (at 92.71 173.99 0) (effects (font (size 1.27 1.27)) (hide yes)))
  (property "Datasheet" "~" (at 92.71 173.99 0) (effects (font (size 1.27 1.27)) (hide yes)))
  (property "Description" "Mounting Hole with connection" (at 92.71 173.99 0) (effects (font (size 1.27 1.27)) (hide yes)))
  (property "Sim.Device" "" (at 92.71 173.99 90) (effects (font (size 1.27 1.27)) (hide yes)))
  (property "Sim.Type" "" (at 92.71 173.99 90) (effects (font (size 1.27 1.27)) (hide yes)))
  (pin "1"))
 (symbol
  (lib_id "beepyRc_symbols:SMBJ15A_C83846")
  (at 58.42 96.52 270)
  (unit 1)
  (exclude_from_sim no)
  (in_bom yes)
  (on_board yes)
  (dnp no)
  (fields_autoplaced yes)
  (property "Reference" "D7" (at 62.23 94.7399 90) (effects (font (size 1.27 1.27)) (justify left)))
  (property "Value" "SMBJ15A_C83846" (at 62.23 97.2799 90) (effects (font (size 1.27 1.27)) (justify left)))
  (property "Footprint" "lscs:SMB_L4.6-W3.6-LS5.3-RD" (at 50.8 96.52 0) (effects (font (size 1.27 1.27)) (hide yes)))
  (property "Datasheet" "https://lcsc.com/product-detail/Others_Littelfuse_SMBJ15A_Littelfuse-SMBJ15A_C83846.html" (at 48.26 96.52 0) (effects (font (size 1.27 1.27)) (hide yes)))
  (property "Description" "" (at 58.42 96.52 0) (effects (font (size 1.27 1.27)) (hide yes)))
  (property "LCSC Part" "C83846" (at 45.72 96.52 0) (effects (font (size 1.27 1.27)) (hide yes)))
  (pin "2")
  (pin "1"))
 (symbol
  (lib_id "beepyRc_symbols:TestPoint")
  (at 107.95 59.69 0)
  (unit 1)
  (exclude_from_sim no)
  (in_bom yes)
  (on_board yes)
  (dnp no)
  (property "Reference" "TP9" (at 106.172 54.356 0) (effects (font (size 1.27 1.27)) (justify left)))
  (property "Value" "TestPoint" (at 110.49 57.6579 0) (effects (font (size 1.27 1.27)) (justify left) (hide yes)))
  (property "Footprint" "TestPoint:TestPoint_Pad_D1.0mm" (at 113.03 59.69 0) (effects (font (size 1.27 1.27)) (hide yes)))
  (property "Datasheet" "~" (at 113.03 59.69 0) (effects (font (size 1.27 1.27)) (hide yes)))
  (property "Description" "test point" (at 107.95 59.69 0) (effects (font (size 1.27 1.27)) (hide yes)))
  (property "Sim.Device" "" (at 107.95 59.69 0) (effects (font (size 1.27 1.27)) (hide yes)))
  (property "Sim.Type" "" (at 107.95 59.69 0) (effects (font (size 1.27 1.27)) (hide yes)))
  (pin "1"))
 (symbol
  (lib_id "beepyRc_symbols:TestPoint")
  (at 173.99 50.8 0)
  (unit 1)
  (exclude_from_sim no)
  (in_bom yes)
  (on_board yes)
  (dnp no)
  (property "Reference" "TP10" (at 171.704 45.72 0) (effects (font (size 1.27 1.27)) (justify left)))
  (property "Value" "TestPoint" (at 176.53 48.7679 0) (effects (font (size 1.27 1.27)) (justify left) (hide yes)))
  (property "Footprint" "TestPoint:TestPoint_Pad_D1.0mm" (at 179.07 50.8 0) (effects (font (size 1.27 1.27)) (hide yes)))
  (property "Datasheet" "~" (at 179.07 50.8 0) (effects (font (size 1.27 1.27)) (hide yes)))
  (property "Description" "test point" (at 173.99 50.8 0) (effects (font (size 1.27 1.27)) (hide yes)))
  (property "Sim.Device" "" (at 173.99 50.8 0) (effects (font (size 1.27 1.27)) (hide yes)))
  (property "Sim.Type" "" (at 173.99 50.8 0) (effects (font (size 1.27 1.27)) (hide yes)))
  (pin "1"))
 (symbol
  (lib_id "beepyRc_symbols:MountingHole_Pad")
  (at 92.71 167.64 270)
  (unit 1)
  (exclude_from_sim no)
  (in_bom no)
  (on_board yes)
  (dnp no)
  (fields_autoplaced yes)
  (property "Reference" "H6" (at 96.52 166.3699 90) (effects (font (size 1.27 1.27)) (justify left)))
  (property "Value" "MT" (at 96.52 168.9099 90) (effects (font (size 1.27 1.27)) (justify left)))
  (property "Footprint" "MountingHole:MountingHole_3mm_Pad_TopBottom" (at 92.71 167.64 0) (effects (font (size 1.27 1.27)) (hide yes)))
  (property "Datasheet" "~" (at 92.71 167.64 0) (effects (font (size 1.27 1.27)) (hide yes)))
  (property "Description" "Mounting Hole with connection" (at 92.71 167.64 0) (effects (font (size 1.27 1.27)) (hide yes)))
  (property "Sim.Device" "" (at 92.71 167.64 90) (effects (font (size 1.27 1.27)) (hide yes)))
  (property "Sim.Type" "" (at 92.71 167.64 90) (effects (font (size 1.27 1.27)) (hide yes)))
  (pin "1"))
 (symbol
  (lib_id "beepyRc_symbols:MountingHole_Pad")
  (at 36.83 173.99 270)
  (unit 1)
  (exclude_from_sim no)
  (in_bom no)
  (on_board yes)
  (dnp no)
  (fields_autoplaced yes)
  (property "Reference" "H3" (at 40.64 172.7199 90) (effects (font (size 1.27 1.27)) (justify left)))
  (property "Value" "MT" (at 40.64 175.2599 90) (effects (font (size 1.27 1.27)) (justify left)))
  (property "Footprint" "MountingHole:MountingHole_4.3mm_M4_DIN965_Pad_TopBottom" (at 36.83 173.99 0) (effects (font (size 1.27 1.27)) (hide yes)))
  (property "Datasheet" "~" (at 36.83 173.99 0) (effects (font (size 1.27 1.27)) (hide yes)))
  (property "Description" "Mounting Hole with connection" (at 36.83 173.99 0) (effects (font (size 1.27 1.27)) (hide yes)))
  (property "Sim.Device" "" (at 36.83 173.99 90) (effects (font (size 1.27 1.27)) (hide yes)))
  (property "Sim.Type" "" (at 36.83 173.99 90) (effects (font (size 1.27 1.27)) (hide yes)))
  (pin "1"))
 (symbol
  (lib_id "beepyRc_symbols:MountingHole_Pad")
  (at 92.71 161.29 270)
  (unit 1)
  (exclude_from_sim no)
  (in_bom no)
  (on_board yes)
  (dnp no)
  (fields_autoplaced yes)
  (property "Reference" "H5" (at 96.52 160.0199 90) (effects (font (size 1.27 1.27)) (justify left)))
  (property "Value" "MT" (at 96.52 162.5599 90) (effects (font (size 1.27 1.27)) (justify left)))
  (property "Footprint" "MountingHole:MountingHole_3mm_Pad_TopBottom" (at 92.71 161.29 0) (effects (font (size 1.27 1.27)) (hide yes)))
  (property "Datasheet" "~" (at 92.71 161.29 0) (effects (font (size 1.27 1.27)) (hide yes)))
  (property "Description" "Mounting Hole with connection" (at 92.71 161.29 0) (effects (font (size 1.27 1.27)) (hide yes)))
  (property "Sim.Device" "" (at 92.71 161.29 90) (effects (font (size 1.27 1.27)) (hide yes)))
  (property "Sim.Type" "" (at 92.71 161.29 90) (effects (font (size 1.27 1.27)) (hide yes)))
  (pin "1"))
 (symbol
  (lib_id "beepyRc_symbols:Polyfuse")
  (at 48.26 71.12 90)
  (unit 1)
  (exclude_from_sim no)
  (in_bom yes)
  (on_board yes)
  (dnp no)
  (fields_autoplaced yes)
  (property "Reference" "F2" (at 48.26 64.77 90) (effects (font (size 1.27 1.27))))
  (property "Value" "BSMD1812L-600-12V" (at 48.26 67.31 90) (effects (font (size 1.27 1.27))))
  (property "Footprint" "Fuse:Fuse_1812_4532Metric_Pad1.30x3.40mm_HandSolder" (at 53.34 69.85 0) (effects (font (size 1.27 1.27)) (justify left) (hide yes)))
  (property "Datasheet" "~" (at 48.26 71.12 0) (effects (font (size 1.27 1.27)) (hide yes)))
  (property "Description" "Resettable fuse, polymeric positive temperature coefficient" (at 48.26 71.12 0) (effects (font (size 1.27 1.27)) (hide yes)))
  (property "Sim.Device" "" (at 48.26 71.12 90) (effects (font (size 1.27 1.27)) (hide yes)))
  (property "Sim.Type" "" (at 48.26 71.12 90) (effects (font (size 1.27 1.27)) (hide yes)))
  (pin "2")
  (pin "1"))
 (symbol
  (lib_id "beepyRc_symbols:TestPoint")
  (at 260.35 50.8 0)
  (unit 1)
  (exclude_from_sim no)
  (in_bom yes)
  (on_board yes)
  (dnp no)
  (property "Reference" "TP12" (at 258.318 45.466 0) (effects (font (size 1.27 1.27)) (justify left)))
  (property "Value" "TestPoint" (at 262.89 48.7679 0) (effects (font (size 1.27 1.27)) (justify left) (hide yes)))
  (property "Footprint" "TestPoint:TestPoint_Pad_D1.0mm" (at 265.43 50.8 0) (effects (font (size 1.27 1.27)) (hide yes)))
  (property "Datasheet" "~" (at 265.43 50.8 0) (effects (font (size 1.27 1.27)) (hide yes)))
  (property "Description" "test point" (at 260.35 50.8 0) (effects (font (size 1.27 1.27)) (hide yes)))
  (property "Sim.Device" "" (at 260.35 50.8 0) (effects (font (size 1.27 1.27)) (hide yes)))
  (property "Sim.Type" "" (at 260.35 50.8 0) (effects (font (size 1.27 1.27)) (hide yes)))
  (pin "1"))
 (symbol
  (lib_id "beepyRc_symbols:MountingHole_Pad")
  (at 92.71 180.34 270)
  (unit 1)
  (exclude_from_sim no)
  (in_bom no)
  (on_board yes)
  (dnp no)
  (fields_autoplaced yes)
  (property "Reference" "H8" (at 96.52 179.0699 90) (effects (font (size 1.27 1.27)) (justify left)))
  (property "Value" "MT" (at 96.52 181.6099 90) (effects (font (size 1.27 1.27)) (justify left)))
  (property "Footprint" "MountingHole:MountingHole_3mm_Pad_TopBottom" (at 92.71 180.34 0) (effects (font (size 1.27 1.27)) (hide yes)))
  (property "Datasheet" "~" (at 92.71 180.34 0) (effects (font (size 1.27 1.27)) (hide yes)))
  (property "Description" "Mounting Hole with connection" (at 92.71 180.34 0) (effects (font (size 1.27 1.27)) (hide yes)))
  (property "Sim.Device" "" (at 92.71 180.34 90) (effects (font (size 1.27 1.27)) (hide yes)))
  (property "Sim.Type" "" (at 92.71 180.34 90) (effects (font (size 1.27 1.27)) (hide yes)))
  (pin "1"))
 (symbol
  (lib_id "beepyRc_symbols:MountingHole_Pad")
  (at 36.83 180.34 270)
  (unit 1)
  (exclude_from_sim no)
  (in_bom no)
  (on_board yes)
  (dnp no)
  (fields_autoplaced yes)
  (property "Reference" "H4" (at 40.64 179.0699 90) (effects (font (size 1.27 1.27)) (justify left)))
  (property "Value" "MT" (at 40.64 181.6099 90) (effects (font (size 1.27 1.27)) (justify left)))
  (property "Footprint" "MountingHole:MountingHole_4.3mm_M4_DIN965_Pad_TopBottom" (at 36.83 180.34 0) (effects (font (size 1.27 1.27)) (hide yes)))
  (property "Datasheet" "~" (at 36.83 180.34 0) (effects (font (size 1.27 1.27)) (hide yes)))
  (property "Description" "Mounting Hole with connection" (at 36.83 180.34 0) (effects (font (size 1.27 1.27)) (hide yes)))
  (property "Sim.Device" "" (at 36.83 180.34 90) (effects (font (size 1.27 1.27)) (hide yes)))
  (property "Sim.Type" "" (at 36.83 180.34 90) (effects (font (size 1.27 1.27)) (hide yes)))
  (pin "1"))
 (sheet
  (at 116.84 63.5)
  (size 17.78 26.67)
  (exclude_from_sim no)
  (in_bom yes)
  (on_board yes)
  (dnp no)
  (fields_autoplaced yes)
  (stroke (width 0.1524) (type solid))
  (fill (color 0 0 0 0.0000))
  (property "Sheetname" "5VBuck" (at 116.84 62.7884 0) (effects (font (size 1.27 1.27)) (justify left bottom)))
  (property "Sheetfile" "buck_converter.kicad_sch" (at 116.84 90.7546 0) (effects (font (size 1.27 1.27)) (justify left top)))
  (pin "5V5_EN" input (at 116.84 86.36 180) (effects (font (size 1.27 1.27)) (justify left)))
  (pin "V_IN" input (at 116.84 71.12 180) (effects (font (size 1.27 1.27)) (justify left)))
  (pin "V_OUT" output (at 134.62 71.12 0) (effects (font (size 1.27 1.27)) (justify right))))
 (sheet
  (at 214.63 67.31)
  (size 21.59 12.7)
  (exclude_from_sim no)
  (in_bom yes)
  (on_board yes)
  (dnp no)
  (fields_autoplaced yes)
  (stroke (width 0.1524) (type solid))
  (fill (color 0 0 0 0.0000))
  (property "Sheetname" "3V3ExtRegulator" (at 214.63 66.5984 0) (effects (font (size 1.27 1.27)) (justify left bottom)))
  (property "Sheetfile" "3v3_external_reg.kicad_sch" (at 214.63 80.5946 0) (effects (font (size 1.27 1.27)) (justify left top)))
  (pin "V_IN" input (at 214.63 71.12 180) (effects (font (size 1.27 1.27)) (justify left)))
  (pin "V_OUT" output (at 236.22 71.12 0) (effects (font (size 1.27 1.27)) (justify right))))
 (sheet
  (at 212.09 134.62)
  (size 17.78 12.7)
  (exclude_from_sim no)
  (in_bom yes)
  (on_board yes)
  (dnp no)
  (fields_autoplaced yes)
  (stroke (width 0.1524) (type solid))
  (fill (color 0 0 0 0.0000))
  (property "Sheetname" "3V3Regulator" (at 212.09 133.9084 0) (effects (font (size 1.27 1.27)) (justify left bottom)))
  (property "Sheetfile" "3v_reg.kicad_sch" (at 212.09 147.9046 0) (effects (font (size 1.27 1.27)) (justify left top)))
  (pin "V_IN" input (at 212.09 138.43 180) (effects (font (size 1.27 1.27)) (justify left)))
  (pin "V_OUT" output (at 229.87 138.43 0) (effects (font (size 1.27 1.27)) (justify right))))
 (sheet
  (at 68.58 66.04)
  (size 16.51 17.78)
  (exclude_from_sim no)
  (in_bom yes)
  (on_board yes)
  (dnp no)
  (stroke (width 0.1524) (type solid))
  (fill (color 0 0 0 0.0000))
  (property "Sheetname" "BatteryMonitor" (at 68.58 65.3284 0) (effects (font (size 1.27 1.27)) (justify left bottom)))
  (property "Sheetfile" "bat_mon.kicad_sch" (at 68.58 84.582 0) (effects (font (size 1.27 1.27)) (justify left top)))
  (pin "V_OUT" output (at 85.09 71.12 0) (effects (font (size 1.27 1.27)) (justify right)))
  (pin "V_BAT" input (at 68.58 71.12 180) (effects (font (size 1.27 1.27)) (justify left)))
  (pin "V_I_SENSE" output (at 85.09 77.47 0) (effects (font (size 1.27 1.27)) (justify right)))
  (pin "V_BAT_MEAS" output (at 85.09 81.28 0) (effects (font (size 1.27 1.27)) (justify right)))))
